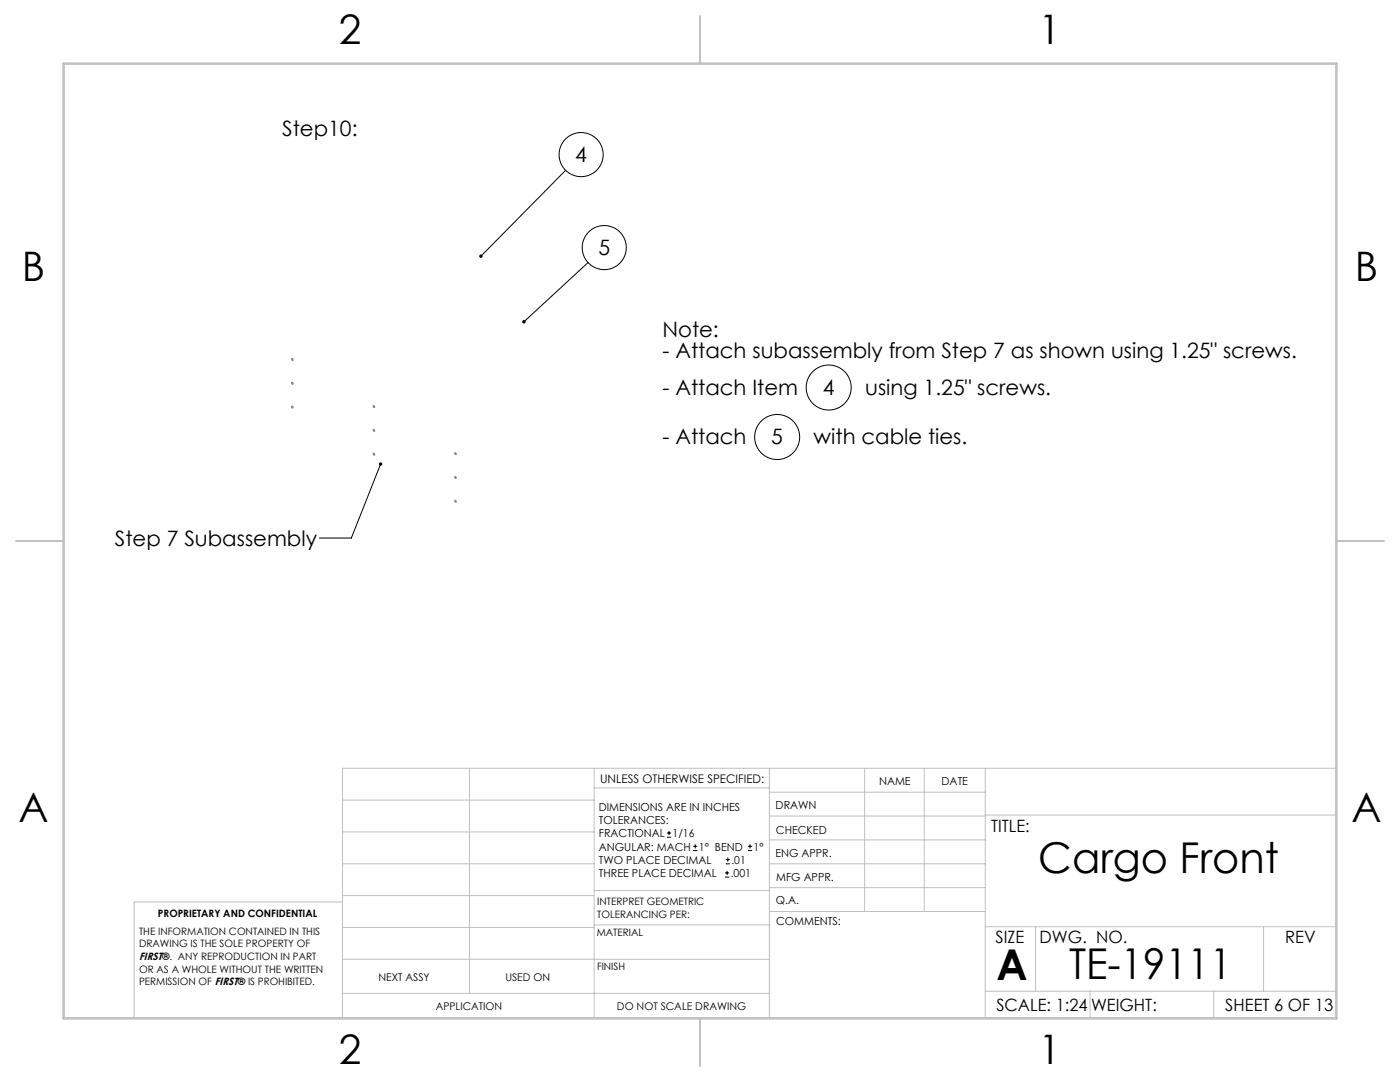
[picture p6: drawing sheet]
<svg xmlns="http://www.w3.org/2000/svg" width="279mm" height="216mm" viewBox="0 0 279 216" stroke-linecap="round" stroke-linejoin="round" font-family="sans-serif">
<g fill="none" stroke="#c0c0c0" stroke-width=".2">
<path d="M68.4 159.7h50.2M93.7 153.3v44.9M118.6 153.3v49.9M118.6 157.2h34.9M153.5 153.3v49.9M153.5 158.1h43.1M172.6 153.3v28.6M184.5 153.3v28.6M196.6 153.3v49.9M266.7 153.3h-198.3v49.9M68.4 178.7h50.2M68.4 172.4h50.2"/>
<path d="M68.4 166h50.2M68.4 180h-41.6v23.2M118.6 177.7h35.1M153.5 167.6h43.1M153.5 162.8h43.1M153.5 172.4h43.1M153.5 177.1h43.1M196.6 162.6h70.1M68.4 198.2h85.1M68.4 185.1h50.2M68.4 191.4h50.2M118.6 191.4h34.9"/>
<path d="M118.6 184.6h35.1M153.7 181.9h42.9M196.6 197.8h70.1M196.6 184.9h70.1M206.7 184.9v12.9M217.5 197.8v5.4M242.2 197.8v5.4M252.2 184.9v12.9"/>
</g>
<path d="M139.7 3.2v9.5M3.2 107.9h9.5M266.7 107.9h9.5M139.7 203.2v9.5" fill="none" stroke="#c0c0c0" stroke-width=".25"/>
<path d="M12.7 12.7h254v190.5h-254z" fill="none" stroke="#c0c0c0" stroke-width=".5"/>
<path d="M58.2 71.6l.1-.1a.19 .19 0 0 1 .2 .3 .19 .19 0 0 1-.2 .1 .19 .19 0 0 1-.1-.3zM58.2 76.3h.1a.19 .19 0 0 1 .2 .2 .19 .19 0 0 1-.2 .2 .19 .19 0 0 1-.1-.3zM58.2 81.1h.1a.19 .19 0 0 1 .2 .2 .19 .19 0 0 1-.2 .1 .19 .19 0 0 1-.1-.3zM74.5 90.5h.1a.19 .19 0 0 1 .2 .2 .19 .19 0 0 1-.3 .1 .19 .19 0 0 1 0-.3zM74.5 85.7h.1a.19 .19 0 0 1 .2 .2 .19 .19 0 0 1-.3 .2 .19 .19 0 0 1 0-.3zM74.5 81l.1-.1a.19 .19 0 0 1 .2 .3 .19 .19 0 0 1-.3 .1 .19 .19 0 0 1 0-.3zM90.8 99.9l.1-.1a.19 .19 0 0 1 .2 .3 .19 .19 0 0 1-.3 .1 .19 .19 0 0 1 0-.3zM90.8 95.1h.1a.19 .19 0 0 1 .2 .2 .19 .19 0 0 1-.3 .2 .2 .2 0 0 1 0-.4zM90.8 90.4l.1-.1a.19 .19 0 0 1 .2 .2 .19 .19 0 0 1-.3 .2 .19 .19 0 0 1 0-.3z" fill="none" stroke="#808080" stroke-width=".25"/>
<g fill="none" stroke="#000" stroke-width=".2">
<path d="M112.9 34l-16.9 17.1M117.4 52.4l-12.8 11.8M76 92.6l-5.9 14.8h-6.3M133.1 167.1h.8M133.1 166.2h.8M133.5 165.8v.8M138.3 169.7h.9M138.3 168.9h.9M138.8 168.5v.8M144.7 175h.8M144.7 174.2h.8M144.8 172.4h.9"/>
<path d="M144.8 171.5h.9M145.1 173.8v.8M145.3 171.1v.8M149.3 169.7h.8M149.3 168.9h.8M149.7 168.5v.8"/>
<circle cx="116" cy="30.9" r="4.4"/>
<circle cx="120.6" cy="49.4" r="4.4"/>
<circle cx="165.4" cy="77.3" r="4.5"/>
<circle cx="155.1" cy="87.2" r="4.5"/>
</g>
<path d="M104.3 64v.4l.3-.2-.3 .2a.34 .34 0 0 0 .5 .1 .34 .34 0 0 0 0-.5 .34 .34 0 0 0-.5 0zM95.7 50.9v.5l.3-.3-.3 .3a.34 .34 0 0 0 .5 0 .34 .34 0 0 0 0-.5 .34 .34 0 0 0-.5 0zM75.7 92.4a.34 .34 0 0 0 .1 .5 .34 .34 0 0 0 .5-.1 .34 .34 0 0 0-.2-.5l-.1 .3 .1-.3z" fill="#000"/>
<g font-size="8.5">
<text x="207.2" y="174.2">Cargo Front</text>
<text x="198.9" y="195.5">A</text>
<text x="213.4" y="195.4">TE-19111</text>
</g>
<g font-size="8.1">
<text x="67.6" y="8.9">2</text>
<text x="207.3" y="8.9">1</text>
<text x="4.4" y="56.2">B</text>
<text x="270.4" y="56.2">B</text>
<text x="3.7" y="164.1">A</text>
<text x="269.7" y="164.1">A</text>
<text x="67.6" y="212.4">2</text>
<text x="207.3" y="212.4">1</text>
</g>
<g font-size="4.2">
<text x="56.3" y="27.2">Step10:</text>
<text x="114.8" y="32.4">4</text>
<text x="119.4" y="51">5</text>
<text x="132.2" y="67.3">Note:</text>
<text x="132.2" y="71.5">- Attach subassembly from Step 7 as shown using 1.25&quot; screws.</text>
<text x="132.2" y="78.7">- Attach Item</text>
<text x="164.2" y="78.8">4</text>
<text x="172.7" y="78.7">using 1.25&quot; screws.</text>
<text x="132.2" y="88.6">- Attach</text>
<text x="153.9" y="88.7">5</text>
<text x="162.4" y="88.6">with cable ties.</text>
<text x="22.9" y="109">Step 7 Subassembly</text>
</g>
<g font-size="3.4">
<text x="197.8" y="166">TITLE:</text>
<text x="198.7" y="188.1">SIZE</text>
<text x="207.5" y="188.1">DWG. NO.</text>
<text x="256.5" y="188.2">REV</text>
<text x="198.8" y="201.7">SCALE: 1:24</text>
<text x="217.7" y="201.8">WEIGHT:</text>
<text x="244.5" y="201.7">SHEET 6 OF 13</text>
</g>
<text font-size="2.4" x="119.8" y="156.2">UNLESS OTHERWISE SPECIFIED:</text>
<g font-size="2.2">
<text x="119.5" y="161.8">DIMENSIONS ARE IN INCHES</text>
<text x="154.8" y="161.4">DRAWN</text>
<text x="175.4" y="156.6">NAME</text>
<text x="187.9" y="156.7">DATE</text>
<text x="119.5" y="164.4">TOLERANCES:</text>
<text x="119.5" y="167.1">FRACTIONAL</text>
<text x="134.2" y="167.1">1/16</text>
<text x="154.9" y="166.3">CHECKED</text>
<text x="119.5" y="172.4">TWO PLACE DECIMAL</text>
<text x="119.5" y="169.7">ANGULAR: MACH</text>
<text x="139.5" y="169.7">1° BEND</text>
<text x="146" y="172.4">.01</text>
<text x="150.4" y="169.7">1°</text>
<text x="154.8" y="171">ENG APPR.</text>
<text x="119.5" y="175">THREE PLACE DECIMAL</text>
<text x="145.8" y="175">.001</text>
<text x="154.9" y="175.7">MFG APPR.</text>
<text x="154.9" y="180.4">Q.A.</text>
<text x="154.9" y="184.6">COMMENTS:</text>
</g>
<g font-size="2.1">
<text x="27.8" y="191.6">FIRST®. ANY REPRODUCTION IN PART</text>
<text x="75.5" y="195.7">NEXT ASSY</text>
<text x="100.9" y="195.7">USED ON</text>
<text x="86.9" y="201.5">APPLICATION</text>
<text x="123.1" y="201.6">DO NOT SCALE DRAWING</text>
</g>
<g font-size="2">
<text x="31.5" y="182.9">PROPRIETARY AND CONFIDENTIAL</text>
<text x="119.2" y="180.6">INTERPRET GEOMETRIC</text>
<text x="119.2" y="183.1">TOLERANCING PER:</text>
<text x="27.8" y="186.5">THE INFORMATION CONTAINED IN THIS</text>
<text x="27.8" y="189">DRAWING IS THE SOLE PROPERTY OF</text>
<text x="119.1" y="186.7">MATERIAL</text>
<text x="27.8" y="194.1">OR AS A WHOLE WITHOUT THE WRITTEN</text>
<text x="27.8" y="196.6">PERMISSION OF FIRST® IS PROHIBITED.</text>
<text x="119.1" y="193.5">FINISH</text>
</g>
</svg>
